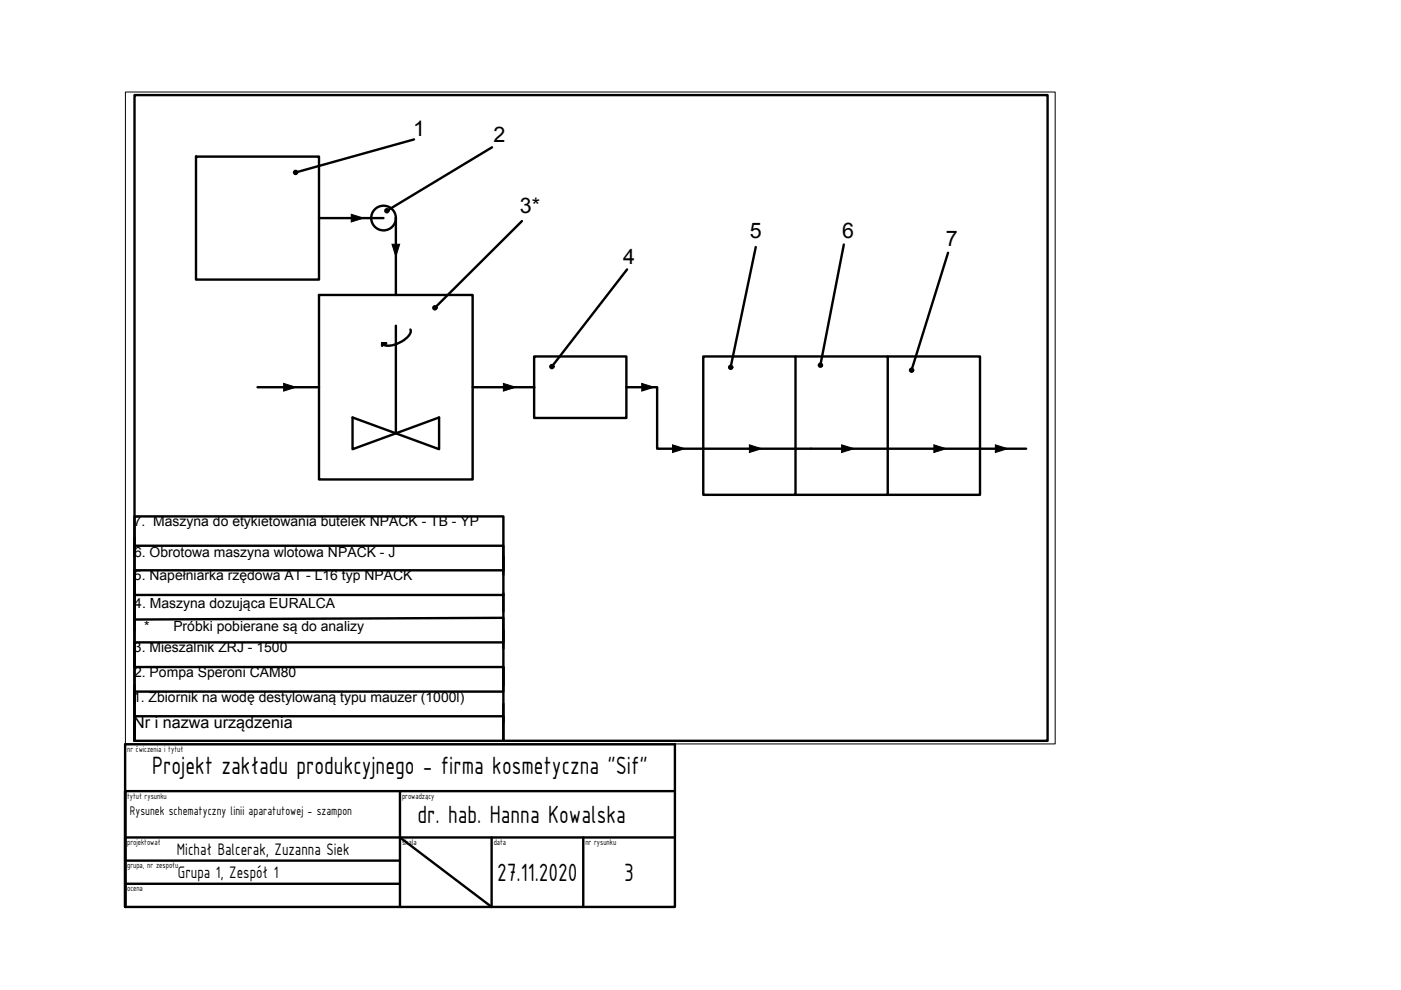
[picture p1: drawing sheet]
<svg xmlns="http://www.w3.org/2000/svg" width="297mm" height="210mm" viewBox="0 0 297 210" stroke-linecap="round" stroke-linejoin="round" font-family="sans-serif">
<!-- layer: gruba - kontury -->
<g fill="none" stroke="#000" stroke-width=".51">
<path d="M28.5 20.2h193.6v136.9h-193.6zM41.6 33.2h26v26.1h-26zM87.8 29.6l-25.1 7M104.3 31.2l-22.3 13.5M67.6 46.2h13.7M83.9 46.2v16.3M110.7 46.9l-18.5 18.4M133 57.1l-16 20.6M160.2 52.4l-5.3 25.5M178.9 51.9l-5 25.5M201 53.6l-7.7 24.9M67.6 62.5h32.6v39.2h-32.6z"/>
<path d="M83.9 69.1v22.8l9.2-3.4v6.7l-18.4-6.7v6.7l9.2-3.3M87 69.9a2.3 2.3 0 0 1-1.4 2.3 5 5 0 0 1-4.2 .9l-.4-.3h.9h-.9v.5M113.2 75.6h19.6v13h-19.6zM149.1 75.6h19.6v29.3h-19.6zM168.7 75.6h19.5v29.3h-19.5M188.2 75.6h19.6v29.3h-19.6M54.6 82.1h13M100.2 82.1h13M132.8 82.1h6.5v13h78.3M28.5 115.7h78.2v5.2h-78.2v5.2M28.5 114v4M106.7 118v3.9"/>
<path d="M28.5 121.9v3.9M28.5 129.7v3.9M28.5 137.5v3.9M106.7 126.1h-78.2v5.3l78.2-.4v5.2h-78.2v5.2h78.2v5.2h-78.2v5.3h78.2v5.2v-47.6h-78.2v47.6v-3.9M106.7 125.8v3.9M106.7 133.6v3.9M26.5 157.8h116.6v34.5h-116.6zM28.5 145.3v3.9M106.7 141.4v3.9M106.7 149.2v4M26.5 177.6h116.6M26.5 167.7h116.6"/>
<path d="M84.8 167.7v24.6M84.8 177.6l19.4 14.7v-14.7M123.7 177.6v14.7M26.5 192.3v-24.6v24.6M26.5 182.5h58.3M26.5 187.4h58.3"/>
<circle cx="62.7" cy="36.6" r=".33"/>
<circle cx="81.3" cy="46.2" r="2.61"/>
<circle cx="82" cy="44.7" r=".33"/>
<circle cx="92.2" cy="65.3" r=".33"/>
<circle cx="117" cy="77.7" r=".33"/>
<circle cx="154.9" cy="77.9" r=".33"/>
<circle cx="173.9" cy="77.4" r=".33"/>
<circle cx="193.3" cy="78.5" r=".33"/>
</g>
<path d="M74.5 45.4l2.6 .8-2.6 .9zM83.1 51.8h1.6l-.8 2.6zM60.1 81.3l2.6 .8-2.6 .8zM106.7 81.3l2.7 .8-2.7 .8zM136.1 81.3l2.6 .8-2.6 .8zM142.6 94.3l2.6 .8-2.6 .8zM158.9 94.3l2.6 .8-2.6 .8zM178.4 94.3l2.6 .8-2.6 .8zM198 94.3l2.6 .8-2.6 .8zM211 94.3l2.6 .8-2.6 .8z" fill="#000" stroke="#000" stroke-width=".21"/>
<path d="M26.6 19.5h197.1v138.2h-197.1z" fill="none" stroke="#000" stroke-width=".21"/>
<g font-size="5.7">
<text x="32.2" y="164.1">Projekt zakładu produkcyjnego - firma kosmetyczna &quot;Sif&quot;</text>
<text x="88.5" y="174.6">dr. hab. Hanna Kowalska</text>
<text x="105.4" y="186.8">27.11.2020</text>
<text x="132.4" y="186.8">3</text>
</g>
<g font-size="4.6">
<text x="87.6" y="28.9">1</text>
<text x="104.6" y="30.1">2</text>
<text x="110.2" y="45.2">3*</text>
<text x="159" y="50.4">5</text>
<text x="178.6" y="50.5">6</text>
<text x="200.5" y="52.2">7</text>
<text x="132.1" y="56">4</text>
</g>
<g font-size="3.8">
<text x="37.5" y="181.2">Michał Balcerak, Zuzanna Siek</text>
<text x="37.7" y="186.2">Grupa 1, Zespół 1</text>
</g>
<text font-size="3.4" x="28.3" y="154.3">Nr i nazwa urządzenia</text>
<g font-size="3">
<text x="28.4" y="111.6">7. Maszyna do etykietowania butelek NPACK - TB - YP</text>
<text x="28.4" y="118.1">6. Obrotowa maszyna wlotowa NPACK - J</text>
<text x="28.4" y="123.1">5. Napełniarka rzędowa AT - L16 typ NPACK</text>
<text x="28.5" y="128.8">4. Maszyna dozująca EURALCA</text>
<text x="30.6" y="133.9">*</text>
<text x="36.8" y="133.9">Próbki pobierane są do analizy</text>
<text x="28.4" y="138.3">3. Mieszalnik ZRJ - 1500</text>
<text x="28.4" y="143.6">2. Pompa Speroni CAM80</text>
<text x="28.2" y="148.8">1. Zbiornik na wodę destylowaną typu mauzer (1000l)</text>
</g>
<text font-size="2.9" x="27.5" y="172.7">Rysunek schematyczny linii aparatutowej - szampon</text>
<g font-size="1.9">
<text x="27" y="159.5">nr ćwiczenia i tytuł</text>
<text x="27" y="169.3">tytuł rysunku</text>
<text x="85.2" y="169.3">prowadzący</text>
<text x="27" y="179.1">projektował</text>
<text x="85.2" y="179.1">skala</text>
<text x="104.7" y="179.1">data</text>
<text x="124.1" y="179.1">nr rysunku</text>
<text x="27" y="184">grupa, nr zespołu</text>
<text x="27" y="188.9">ocena</text>
</g>
</svg>
